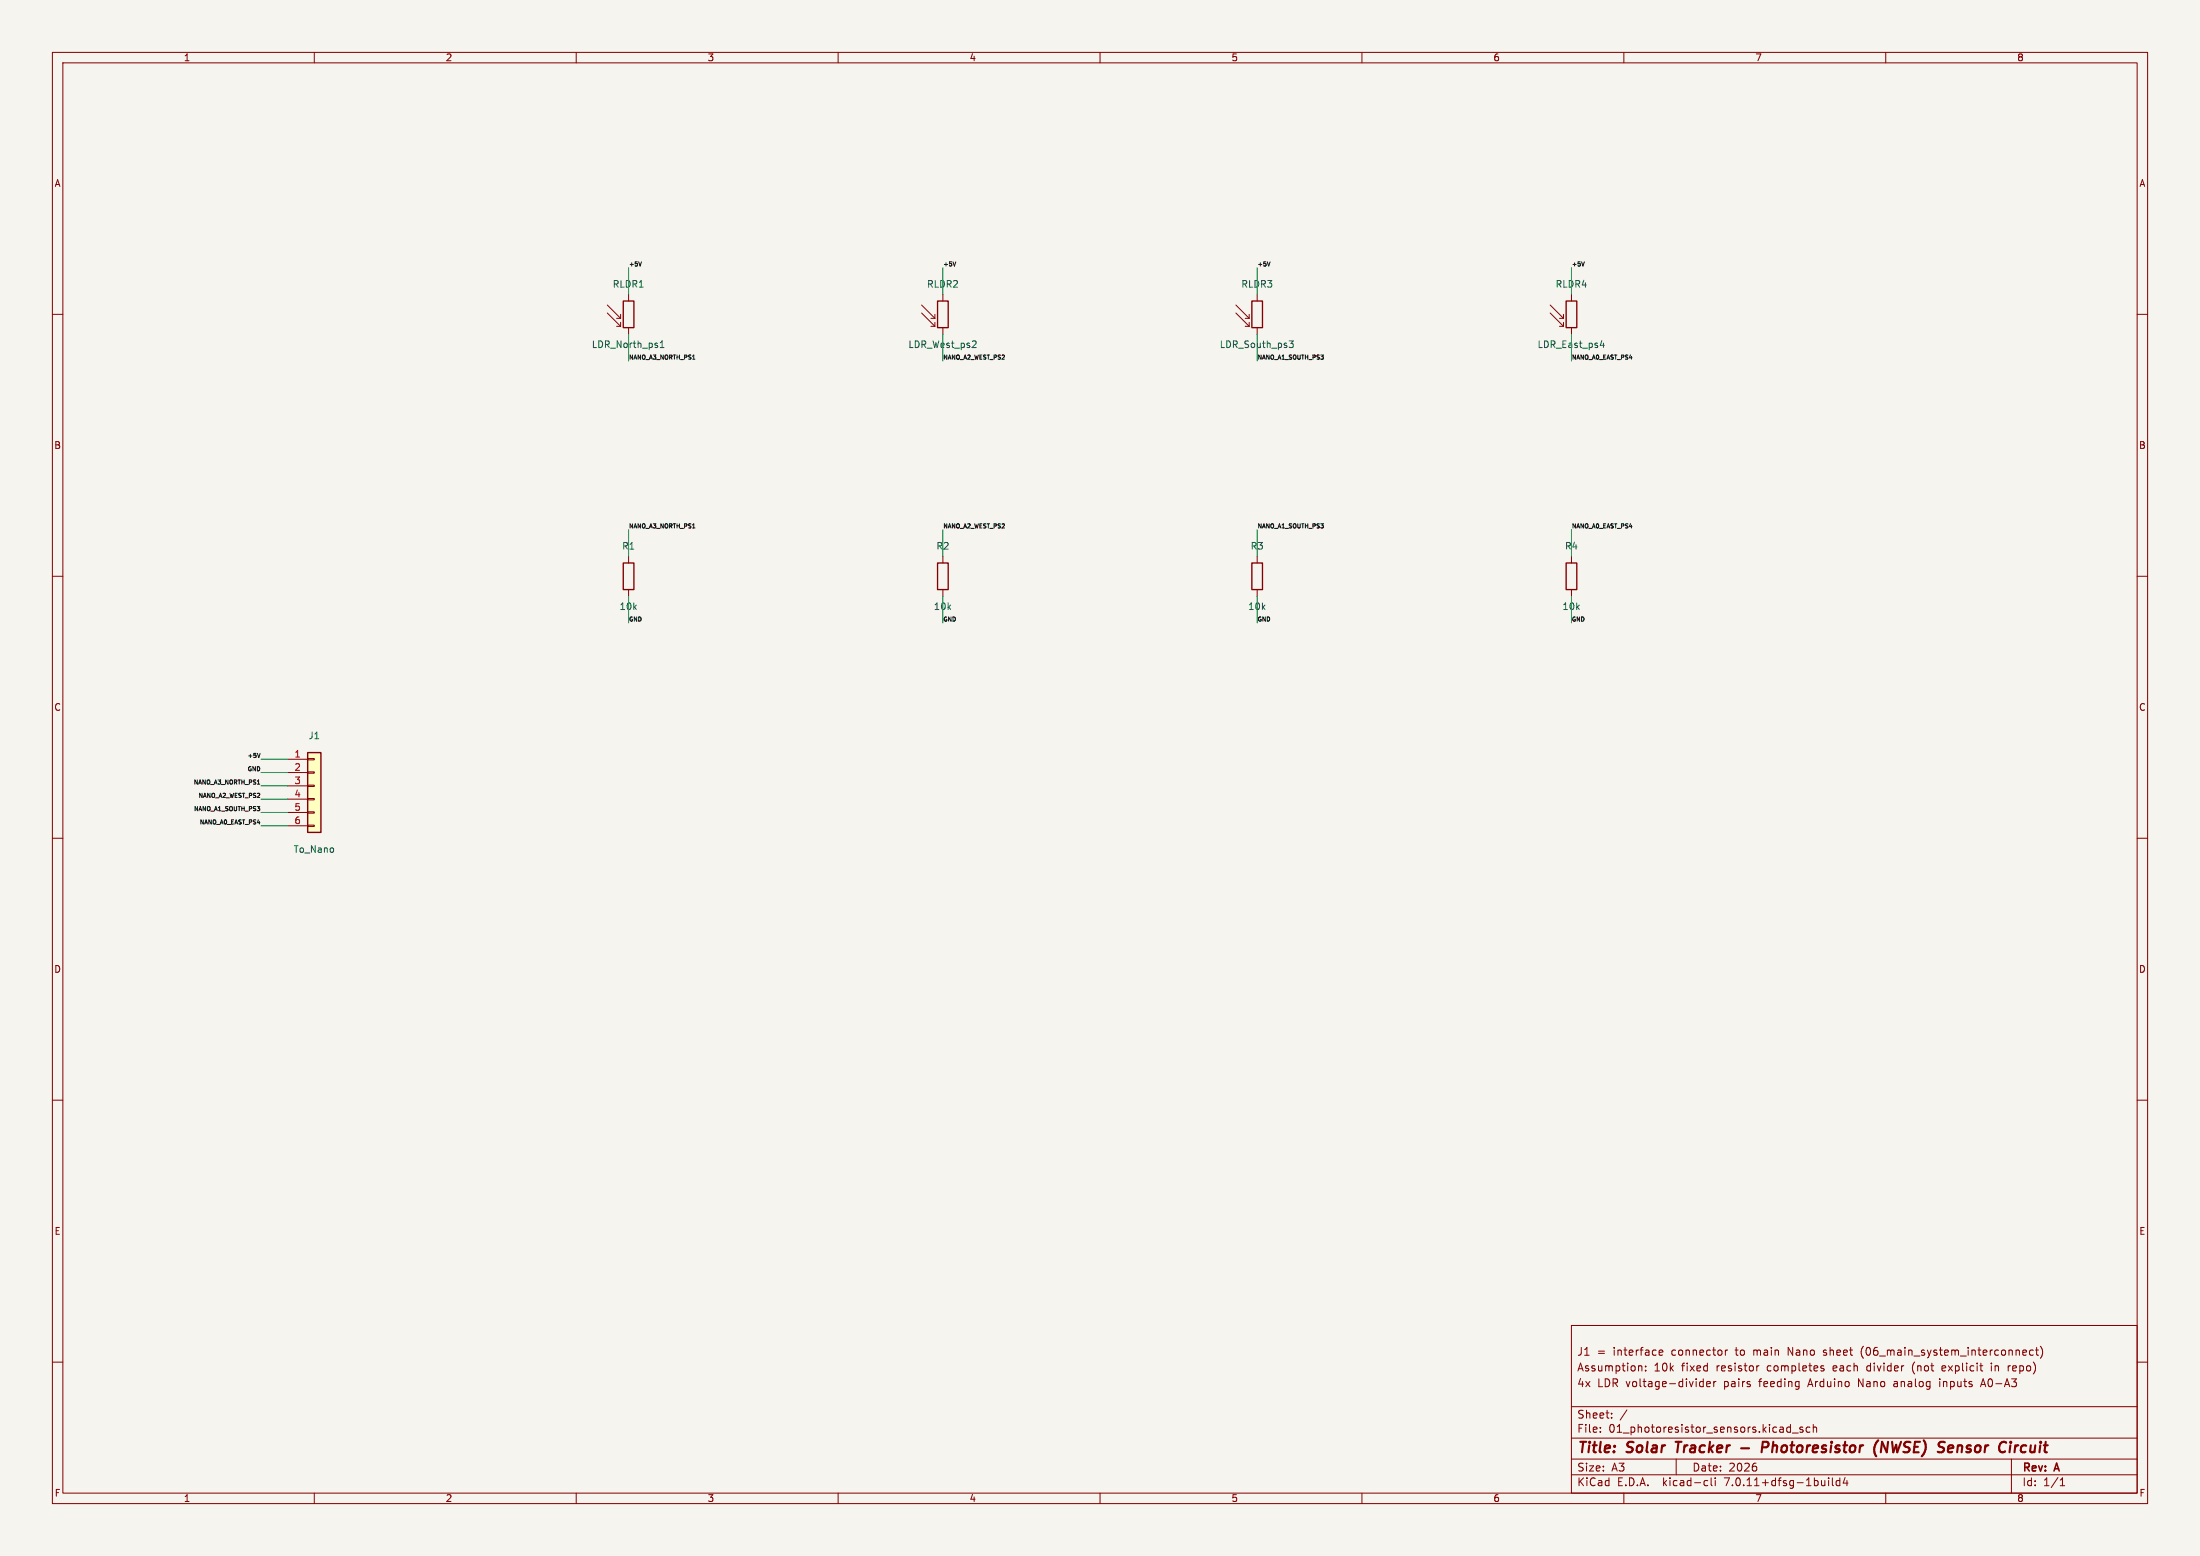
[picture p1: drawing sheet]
(kicad_sch (version 20230121) (generator eeschema)
 (paper "A3")
 (title_block
  (title "Solar Tracker - Photoresistor (NWSE) Sensor Circuit")
  (date "2026")
  (rev "A")
  (comment 1 "4x LDR voltage-divider pairs feeding Arduino Nano analog inputs A0-A3")
  (comment 2 "Assumption: 10k fixed resistor completes each divider (not explicit in repo)")
  (comment 3 "J1 = interface connector to main Nano sheet (06_main_system_interconnect)"))
 (lib_symbols
 (symbol "Connector_Generic:Conn_01x06" (pin_names (offset 1.016) hide) (in_bom yes) (on_board yes)
   (property "Reference" "J" (at 0 7.62 0) (effects (font (size 1.27 1.27))))
   (property "Value" "Conn_01x06" (at 0 -10.16 0) (effects (font (size 1.27 1.27))))
   (property "Footprint" "" (at 0 0 0) (effects (font (size 1.27 1.27)) hide))
   (property "Datasheet" "~" (at 0 0 0) (effects (font (size 1.27 1.27)) hide))
   (symbol "Conn_01x06_1_1"
    (rectangle (start -1.27 -7.493) (end 0 -7.747) (stroke (width 0.1524) (type default)) (fill (type none)))
    (rectangle (start -1.27 -4.953) (end 0 -5.207) (stroke (width 0.1524) (type default)) (fill (type none)))
    (rectangle (start -1.27 -2.413) (end 0 -2.667) (stroke (width 0.1524) (type default)) (fill (type none)))
    (rectangle (start -1.27 0.127) (end 0 -0.127) (stroke (width 0.1524) (type default)) (fill (type none)))
    (rectangle (start -1.27 2.667) (end 0 2.413) (stroke (width 0.1524) (type default)) (fill (type none)))
    (rectangle (start -1.27 5.207) (end 0 4.953) (stroke (width 0.1524) (type default)) (fill (type none)))
    (rectangle (start -1.27 6.35) (end 1.27 -8.89) (stroke (width 0.254) (type default)) (fill (type background)))
    (pin passive line (at -5.08 5.08 0) (length 3.81) (name "Pin_1" (effects (font (size 1.27 1.27)))) (number "1" (effects (font (size 1.27 1.27)))))
    (pin passive line (at -5.08 2.54 0) (length 3.81) (name "Pin_2" (effects (font (size 1.27 1.27)))) (number "2" (effects (font (size 1.27 1.27)))))
    (pin passive line (at -5.08 0 0) (length 3.81) (name "Pin_3" (effects (font (size 1.27 1.27)))) (number "3" (effects (font (size 1.27 1.27)))))
    (pin passive line (at -5.08 -2.54 0) (length 3.81) (name "Pin_4" (effects (font (size 1.27 1.27)))) (number "4" (effects (font (size 1.27 1.27)))))
    (pin passive line (at -5.08 -5.08 0) (length 3.81) (name "Pin_5" (effects (font (size 1.27 1.27)))) (number "5" (effects (font (size 1.27 1.27)))))
    (pin passive line (at -5.08 -7.62 0) (length 3.81) (name "Pin_6" (effects (font (size 1.27 1.27)))) (number "6" (effects (font (size 1.27 1.27)))))))
 (symbol "Device:R_Photo" (pin_numbers hide) (pin_names (offset 0)) (in_bom yes) (on_board yes)
   (property "Reference" "R" (at 1.27 1.27 0) (effects (font (size 1.27 1.27)) (justify left)))
   (property "Value" "R_Photo" (at 1.27 0 0) (effects (font (size 1.27 1.27)) (justify left top)))
   (property "Footprint" "" (at 1.27 -6.35 90) (effects (font (size 1.27 1.27)) (justify left) hide))
   (property "Datasheet" "~" (at 0 -1.27 0) (effects (font (size 1.27 1.27)) hide))
   (symbol "R_Photo_0_1"
    (rectangle (start -1.016 2.54) (end 1.016 -2.54) (stroke (width 0.254) (type default)) (fill (type none)))
    (polyline (pts (xy -1.524 -2.286) (xy -4.064 0.254)) (stroke (width 0) (type default)) (fill (type none)))
    (polyline (pts (xy -1.524 -2.286) (xy -2.286 -2.286)) (stroke (width 0) (type default)) (fill (type none)))
    (polyline (pts (xy -1.524 -2.286) (xy -1.524 -1.524)) (stroke (width 0) (type default)) (fill (type none)))
    (polyline (pts (xy -1.524 -0.762) (xy -4.064 1.778)) (stroke (width 0) (type default)) (fill (type none)))
    (polyline (pts (xy -1.524 -0.762) (xy -2.286 -0.762)) (stroke (width 0) (type default)) (fill (type none)))
    (polyline (pts (xy -1.524 -0.762) (xy -1.524 0)) (stroke (width 0) (type default)) (fill (type none))))
   (symbol "R_Photo_1_1"
    (pin passive line (at 0 3.81 270) (length 1.27) (name "~" (effects (font (size 1.27 1.27)))) (number "1" (effects (font (size 1.27 1.27)))))
    (pin passive line (at 0 -3.81 90) (length 1.27) (name "~" (effects (font (size 1.27 1.27)))) (number "2" (effects (font (size 1.27 1.27)))))))
 (symbol "Device:R" (pin_numbers hide) (pin_names (offset 0)) (in_bom yes) (on_board yes)
   (property "Reference" "R" (at 2.032 0 90) (effects (font (size 1.27 1.27))))
   (property "Value" "R" (at 0 0 90) (effects (font (size 1.27 1.27))))
   (property "Footprint" "" (at -1.778 0 90) (effects (font (size 1.27 1.27)) hide))
   (property "Datasheet" "~" (at 0 0 0) (effects (font (size 1.27 1.27)) hide))
   (symbol "R_0_1"
    (rectangle (start -1.016 -2.54) (end 1.016 2.54) (stroke (width 0.254) (type default)) (fill (type none))))
   (symbol "R_1_1"
    (pin passive line (at 0 3.81 270) (length 1.27) (name "~" (effects (font (size 1.27 1.27)))) (number "1" (effects (font (size 1.27 1.27)))))
    (pin passive line (at 0 -3.81 90) (length 1.27) (name "~" (effects (font (size 1.27 1.27)))) (number "2" (effects (font (size 1.27 1.27))))))))
 (wire (pts (xy 54.92 144.92) (xy 49.84 144.92)) (stroke (width 0) (type default)))
 (wire (pts (xy 120.0 56.19) (xy 120.0 51.11)) (stroke (width 0) (type default)))
 (wire (pts (xy 180.0 56.19) (xy 180.0 51.11)) (stroke (width 0) (type default)))
 (wire (pts (xy 240.0 56.19) (xy 240.0 51.11)) (stroke (width 0) (type default)))
 (wire (pts (xy 300.0 56.19) (xy 300.0 51.11)) (stroke (width 0) (type default)))
 (wire (pts (xy 54.92 147.46) (xy 49.84 147.46)) (stroke (width 0) (type default)))
 (wire (pts (xy 120.0 113.81) (xy 120.0 118.89)) (stroke (width 0) (type default)))
 (wire (pts (xy 180.0 113.81) (xy 180.0 118.89)) (stroke (width 0) (type default)))
 (wire (pts (xy 240.0 113.81) (xy 240.0 118.89)) (stroke (width 0) (type default)))
 (wire (pts (xy 300.0 113.81) (xy 300.0 118.89)) (stroke (width 0) (type default)))
 (wire (pts (xy 54.92 150.0) (xy 49.84 150.0)) (stroke (width 0) (type default)))
 (wire (pts (xy 120.0 63.81) (xy 120.0 68.89)) (stroke (width 0) (type default)))
 (wire (pts (xy 120.0 106.19) (xy 120.0 101.11)) (stroke (width 0) (type default)))
 (wire (pts (xy 54.92 152.54) (xy 49.84 152.54)) (stroke (width 0) (type default)))
 (wire (pts (xy 180.0 63.81) (xy 180.0 68.89)) (stroke (width 0) (type default)))
 (wire (pts (xy 180.0 106.19) (xy 180.0 101.11)) (stroke (width 0) (type default)))
 (wire (pts (xy 54.92 155.08) (xy 49.84 155.08)) (stroke (width 0) (type default)))
 (wire (pts (xy 240.0 63.81) (xy 240.0 68.89)) (stroke (width 0) (type default)))
 (wire (pts (xy 240.0 106.19) (xy 240.0 101.11)) (stroke (width 0) (type default)))
 (wire (pts (xy 54.92 157.62) (xy 49.84 157.62)) (stroke (width 0) (type default)))
 (wire (pts (xy 300.0 63.81) (xy 300.0 68.89)) (stroke (width 0) (type default)))
 (wire (pts (xy 300.0 106.19) (xy 300.0 101.11)) (stroke (width 0) (type default)))
 (label "+5V" (at 49.84 144.92 0) (effects (font (size 0.8 0.8)) (justify right bottom)))
 (label "+5V" (at 120.0 51.11 0) (effects (font (size 0.8 0.8)) (justify left bottom)))
 (label "+5V" (at 180.0 51.11 0) (effects (font (size 0.8 0.8)) (justify left bottom)))
 (label "+5V" (at 240.0 51.11 0) (effects (font (size 0.8 0.8)) (justify left bottom)))
 (label "+5V" (at 300.0 51.11 0) (effects (font (size 0.8 0.8)) (justify left bottom)))
 (label "GND" (at 49.84 147.46 0) (effects (font (size 0.8 0.8)) (justify right bottom)))
 (label "GND" (at 120.0 118.89 0) (effects (font (size 0.8 0.8)) (justify left bottom)))
 (label "GND" (at 180.0 118.89 0) (effects (font (size 0.8 0.8)) (justify left bottom)))
 (label "GND" (at 240.0 118.89 0) (effects (font (size 0.8 0.8)) (justify left bottom)))
 (label "GND" (at 300.0 118.89 0) (effects (font (size 0.8 0.8)) (justify left bottom)))
 (label "NANO_A3_NORTH_PS1" (at 49.84 150.0 0) (effects (font (size 0.8 0.8)) (justify right bottom)))
 (label "NANO_A3_NORTH_PS1" (at 120.0 68.89 0) (effects (font (size 0.8 0.8)) (justify left bottom)))
 (label "NANO_A3_NORTH_PS1" (at 120.0 101.11 0) (effects (font (size 0.8 0.8)) (justify left bottom)))
 (label "NANO_A2_WEST_PS2" (at 49.84 152.54 0) (effects (font (size 0.8 0.8)) (justify right bottom)))
 (label "NANO_A2_WEST_PS2" (at 180.0 68.89 0) (effects (font (size 0.8 0.8)) (justify left bottom)))
 (label "NANO_A2_WEST_PS2" (at 180.0 101.11 0) (effects (font (size 0.8 0.8)) (justify left bottom)))
 (label "NANO_A1_SOUTH_PS3" (at 49.84 155.08 0) (effects (font (size 0.8 0.8)) (justify right bottom)))
 (label "NANO_A1_SOUTH_PS3" (at 240.0 68.89 0) (effects (font (size 0.8 0.8)) (justify left bottom)))
 (label "NANO_A1_SOUTH_PS3" (at 240.0 101.11 0) (effects (font (size 0.8 0.8)) (justify left bottom)))
 (label "NANO_A0_EAST_PS4" (at 49.84 157.62 0) (effects (font (size 0.8 0.8)) (justify right bottom)))
 (label "NANO_A0_EAST_PS4" (at 300.0 68.89 0) (effects (font (size 0.8 0.8)) (justify left bottom)))
 (label "NANO_A0_EAST_PS4" (at 300.0 101.11 0) (effects (font (size 0.8 0.8)) (justify left bottom)))
 (symbol (lib_id "Connector_Generic:Conn_01x06") (at 60 150 0) (unit 1) (in_bom yes) (on_board yes) (dnp no)
  (property "Reference" "J1" (at 60 141.15 0) (effects (font (size 1.27 1.27)) (justify bottom)))
  (property "Value" "To_Nano" (at 60 161.39 0) (effects (font (size 1.27 1.27)) (justify top)))
  (property "Footprint" "" (at 60 150 0) (effects (font (size 1.27 1.27)) hide)) (pin "1") (pin "2") (pin "3") (pin "4") (pin "5") (pin "6"))
 (symbol (lib_id "Device:R_Photo") (at 120 60 0) (unit 1) (in_bom yes) (on_board yes) (dnp no)
  (property "Reference" "RLDR1" (at 120 54.96 0) (effects (font (size 1.27 1.27)) (justify bottom)))
  (property "Value" "LDR_North_ps1" (at 120 65.04 0) (effects (font (size 1.27 1.27)) (justify top)))
  (property "Footprint" "" (at 120 60 0) (effects (font (size 1.27 1.27)) hide)) (pin "1") (pin "2"))
 (symbol (lib_id "Device:R") (at 120 110 0) (unit 1) (in_bom yes) (on_board yes) (dnp no)
  (property "Reference" "R1" (at 120 104.96 0) (effects (font (size 1.27 1.27)) (justify bottom)))
  (property "Value" "10k" (at 120 115.04 0) (effects (font (size 1.27 1.27)) (justify top)))
  (property "Footprint" "" (at 120 110 0) (effects (font (size 1.27 1.27)) hide)) (pin "1") (pin "2"))
 (symbol (lib_id "Device:R_Photo") (at 180 60 0) (unit 1) (in_bom yes) (on_board yes) (dnp no)
  (property "Reference" "RLDR2" (at 180 54.96 0) (effects (font (size 1.27 1.27)) (justify bottom)))
  (property "Value" "LDR_West_ps2" (at 180 65.04 0) (effects (font (size 1.27 1.27)) (justify top)))
  (property "Footprint" "" (at 180 60 0) (effects (font (size 1.27 1.27)) hide)) (pin "1") (pin "2"))
 (symbol (lib_id "Device:R") (at 180 110 0) (unit 1) (in_bom yes) (on_board yes) (dnp no)
  (property "Reference" "R2" (at 180 104.96 0) (effects (font (size 1.27 1.27)) (justify bottom)))
  (property "Value" "10k" (at 180 115.04 0) (effects (font (size 1.27 1.27)) (justify top)))
  (property "Footprint" "" (at 180 110 0) (effects (font (size 1.27 1.27)) hide)) (pin "1") (pin "2"))
 (symbol (lib_id "Device:R_Photo") (at 240 60 0) (unit 1) (in_bom yes) (on_board yes) (dnp no)
  (property "Reference" "RLDR3" (at 240 54.96 0) (effects (font (size 1.27 1.27)) (justify bottom)))
  (property "Value" "LDR_South_ps3" (at 240 65.04 0) (effects (font (size 1.27 1.27)) (justify top)))
  (property "Footprint" "" (at 240 60 0) (effects (font (size 1.27 1.27)) hide)) (pin "1") (pin "2"))
 (symbol (lib_id "Device:R") (at 240 110 0) (unit 1) (in_bom yes) (on_board yes) (dnp no)
  (property "Reference" "R3" (at 240 104.96 0) (effects (font (size 1.27 1.27)) (justify bottom)))
  (property "Value" "10k" (at 240 115.04 0) (effects (font (size 1.27 1.27)) (justify top)))
  (property "Footprint" "" (at 240 110 0) (effects (font (size 1.27 1.27)) hide)) (pin "1") (pin "2"))
 (symbol (lib_id "Device:R_Photo") (at 300 60 0) (unit 1) (in_bom yes) (on_board yes) (dnp no)
  (property "Reference" "RLDR4" (at 300 54.96 0) (effects (font (size 1.27 1.27)) (justify bottom)))
  (property "Value" "LDR_East_ps4" (at 300 65.04 0) (effects (font (size 1.27 1.27)) (justify top)))
  (property "Footprint" "" (at 300 60 0) (effects (font (size 1.27 1.27)) hide)) (pin "1") (pin "2"))
 (symbol (lib_id "Device:R") (at 300 110 0) (unit 1) (in_bom yes) (on_board yes) (dnp no)
  (property "Reference" "R4" (at 300 104.96 0) (effects (font (size 1.27 1.27)) (justify bottom)))
  (property "Value" "10k" (at 300 115.04 0) (effects (font (size 1.27 1.27)) (justify top)))
  (property "Footprint" "" (at 300 110 0) (effects (font (size 1.27 1.27)) hide)) (pin "1") (pin "2"))
 (sheet_instances (path "" (page "1"))))
